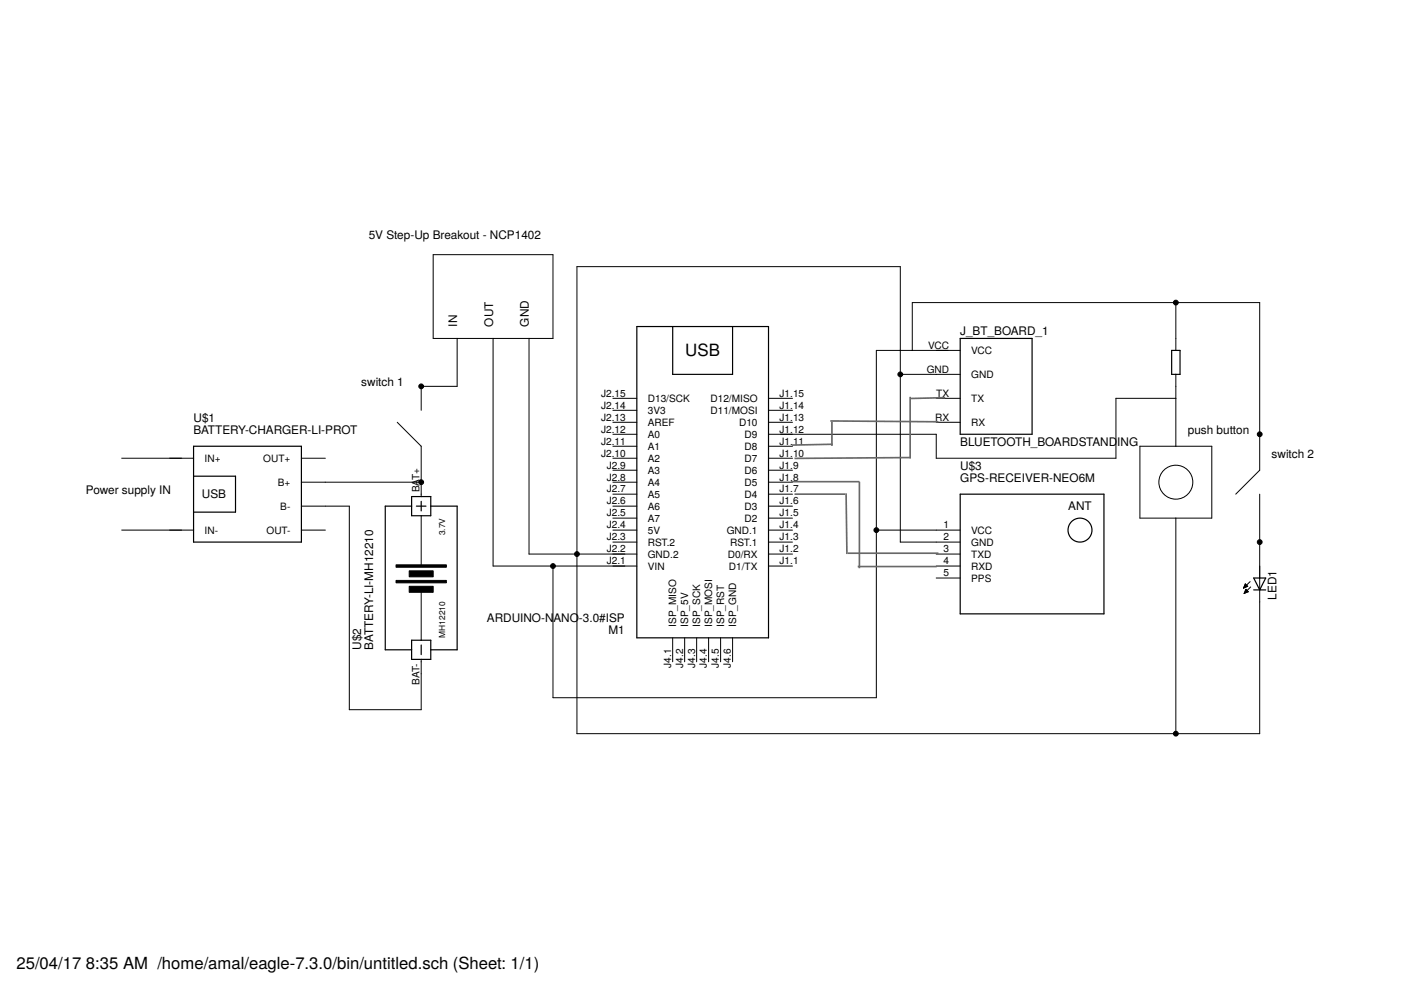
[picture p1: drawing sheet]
<svg xmlns="http://www.w3.org/2000/svg" width="297mm" height="210mm" viewBox="0 0 297 210" stroke-linecap="round" stroke-linejoin="round" font-family="sans-serif">
<g fill="none" stroke="#000" stroke-width=".21">
<path d="M91.8 54h25.4v17.8h-25.4zM96.9 71.8v10.1h-7.6v5.1M104.5 71.8v48.2h30.5M112.2 71.8v45.7h22.8M190.9 79.4h12.7M193.4 74.3v-10.1h73.7v35.5l-5.1 5.1M203.6 74.3h-17.8v73.6h-68.6v-27.9M249.3 64.2v10.1M249.3 79.4v15.2M25.8 97.2h15.2M63.9 97.2h5.1M84.2 89.5l5.1 5.1v10.7"/>
<path d="M129.9 99.7h5.1M129.9 97.2h5.1M129.9 94.6h5.1M129.9 92.1h5.1M129.9 89.5h5.1M129.9 87h5.1M129.9 84.5h5.1M162.9 99.7h5.1M162.9 97.2h5.1M162.9 94.6h5.1M162.9 89.5h5.1M162.9 87h5.1"/>
<path d="M162.9 84.5h5.1M198.5 89.5h5.1M198.5 84.5h5.1M241.7 94.6h15.2v15.3h-15.2zM249.3 84.5h-12.7v12.7h-38.1v-5.1h-35.6M25.8 112.4h15.2M63.9 112.4h5.1M63.9 107.3h10.2v43.2h15.2v-10.7M63.9 102.2h25.4M89.3 109.3v10.7M129.9 114.9h5.1M129.9 112.4h5.1"/>
<path d="M129.9 109.9h5.1M129.9 107.3h5.1M129.9 104.8h5.1M129.9 102.2h5.1M162.9 117.5h5.1M162.9 114.9h5.1M162.9 112.4h5.1M162.9 109.9h5.1M162.9 107.3h5.1M162.9 104.8h5.1M162.9 102.2h5.1M185.8 112.4h17.8"/>
<path d="M198.5 117.5h5.1M249.3 109.9v45.7M267.1 104.8v50.8h-144.8v-99.1h68.6v58.4h12.7M89.3 125.6v10.1M142.6 135.2v5.1M145.2 135.2v5.1M147.7 135.2v5.1M150.2 135.2v5.1M152.8 135.2v5.1M155.3 135.2v5.1M162.9 120h5.1M198.5 120h5.1"/>
<path d="M198.5 122.6h5.1M263.7 124.7h.1M263.7 124.5h.3M263.8 124.4h.5M263.8 125.8h.2M263.8 124.3h.7M263.9 124.2h.5M263.9 125.6h.4M263.9 125.5h.7M263.9 124.1h.4M264 124h.2M264 125.4h.6"/>
<path d="M264 123.8h.1M264 125.3h.5M264 123.8l-.3 .9M264 123.8l.5 .5-.8 .4M264.1 125.1h.3M264.1 125h.1M264.2 124.9l.5 .6-.9 .3zM265 123.3l-1.3 1.4M265.2 124.4l-1.4 1.4"/>
<circle cx="249.3" cy="102.2" r="3.6"/>
</g>
<g fill="none" stroke="#000" stroke-width=".25">
<path d="M135 69.2h27.9v66h-27.9zM142.6 69.2v10.2h12.7v-10.2M203.6 71.8h15.2v20.3h-15.2zM248.4 74.3h1.8v5.1h-1.8zM41 94.6h22.9v20.3h-22.9zM41 101h8.9v7.6h-8.9M87.3 107.3h-5.6v30.5h5.6M87.3 105.3h4v4h-4zM88.3 107.3h2M89.3 106.3v2M91.3 107.3h5.6v30.5h-5.6M203.6 104.8h30.5v25.4h-30.5z"/>
<path d="M87.3 135.7h4v4.1h-4zM89.3 136.8v2M265.8 122.6h2.6l-1.3 2.5zM265.8 125.1h2.6"/>
<circle cx="229" cy="112.4" r="2.54"/>
</g>
<path d="M84 119.8h10.6v.5h-10.6zM84 123.1h10.6v.5h-10.6zM86.8 124.3h5v1.3h-5zM86.8 121h5v1.3h-5z" fill="#000" stroke="#000" stroke-width=".21"/>
<g fill="#000" stroke="#000" stroke-width=".21">
<circle cx="190.9" cy="79.4" r=".51"/>
<circle cx="249.3" cy="64.2" r=".51"/>
<circle cx="89.3" cy="81.9" r=".51"/>
<circle cx="267.1" cy="92.1" r=".51"/>
<circle cx="89.3" cy="102.2" r=".51"/>
<circle cx="122.3" cy="117.5" r=".51"/>
<circle cx="185.8" cy="112.4" r=".51"/>
<circle cx="267.1" cy="114.9" r=".51"/>
<circle cx="117.2" cy="120" r=".51"/>
<circle cx="249.3" cy="155.6" r=".51"/>
</g>
<path d="M176 89.3l23 .1M176.4 89.4v5.1M176.6 94.2l-8.7 .2M193 84.1v13.1M193.1 97l-24.6 .2M200.4 84.3l-7.4 .2M167.7 102.1h14.5v18.4M168.5 104.8h10.7M179.4 104.6l.2 12.9M179.7 117.3h19.3M181.9 120.1h16.7" fill="none" stroke="#666" stroke-width=".35"/>
<text font-size="3.6" x="145.3" y="75.6">USB</text>
<g font-size="3.5">
<text x="3.5" y="205.4">25/04/17</text>
<text x="18.2" y="205.4">8:35 AM /home/amal/eagle-7.3.0/bin/untitled.sch (Sheet: 1/1)</text>
</g>
<g font-size="2.5">
<text x="78.2" y="50.7">5V Step-Up Breakout - NCP1402</text>
<text x="96.9" y="69.2" transform="rotate(-90 96.9 69.2)">IN</text>
<text x="104.5" y="69.2" transform="rotate(-90 104.5 69.2)">OUT</text>
<text x="112.2" y="69.2" transform="rotate(-90 112.2 69.2)">GND</text>
<text x="203.6" y="71">J_BT_BOARD_1</text>
<text x="76.6" y="81.9">switch 1</text>
<text x="41" y="89.5">U$1</text>
<text x="41" y="92.1">BATTERY-CHARGER-LI-PROT</text>
<text x="203.6" y="94.6">BLUETOOTH_BOARDSTAND</text>
<text x="236.9" y="94.6">ING</text>
<text x="251.8" y="92.1">push button</text>
<text x="203.6" y="99.7">U$3</text>
<text x="269.6" y="97.2">switch 2</text>
<text x="18.2" y="104.8">Power supply IN</text>
<text x="42.8" y="105.7">USB</text>
<text x="203.6" y="102.2">GPS-RECEIVER-NEO6M</text>
<text x="226.5" y="108.2">ANT</text>
<text x="103.2" y="131.9">ARDUINO-N</text>
<text x="117.3" y="131.9">ANO</text>
<text x="122.8" y="131.9">-3.0#ISP</text>
<text x="270.6" y="127.1" transform="rotate(-90 270.6 127.1)">LED1</text>
<text x="76.6" y="137.8" transform="rotate(-90 76.6 137.8)">U$2</text>
<text x="79.1" y="137.8" transform="rotate(-90 79.1 137.8)">BATTERY-LI-MH12210</text>
<text x="129" y="134.5">M1</text>
</g>
<g font-size="2.1">
<text x="196.8" y="73.9">VCC</text>
<text x="205.9" y="75.1">VCC</text>
<text x="196.5" y="79">GND</text>
<text x="205.9" y="80.1">GND</text>
<text x="127.4" y="89.2">J2.13</text>
<text x="127.4" y="86.6">J2.14</text>
<text x="127.4" y="84.1">J2.15</text>
<text x="137.3" y="87.8">3V3</text>
<text x="137.3" y="85.2">D13/SCK</text>
<text x="150.6" y="87.8">D11/MOSI</text>
<text x="150.6" y="85.2">D12/MISO</text>
<text x="165.3" y="89.2">J1.13</text>
<text x="165.3" y="86.6">J1.14</text>
<text x="165.3" y="84.1">J1.15</text>
<text x="198.3" y="89.2">RX</text>
<text x="198.5" y="84.1">TX</text>
<text x="205.9" y="85.2">TX</text>
<text x="127.4" y="94.3">J2.11</text>
<text x="127.4" y="91.7">J2.12</text>
<text x="137.3" y="95.4">A1</text>
<text x="137.3" y="92.8">A0</text>
<text x="137.3" y="90.3">AREF</text>
<text x="156.7" y="90.3">D10</text>
<text x="157.9" y="95.4">D8</text>
<text x="157.9" y="92.8">D9</text>
<text x="165.3" y="94.3">J1.11</text>
<text x="165.3" y="91.7">J1.12</text>
<text x="205.9" y="90.3">RX</text>
<text x="43.4" y="97.9">IN+</text>
<text x="55.8" y="97.9">OUT+</text>
<text x="88.9" y="101.8" transform="rotate(-90 88.9 101.8)">T+</text>
<text x="127.4" y="96.8">J2.10</text>
<text x="128.6" y="101.9">J2.8</text>
<text x="128.6" y="99.3">J2.9</text>
<text x="137.3" y="100.5">A3</text>
<text x="137.3" y="97.9">A2</text>
<text x="157.9" y="100.5">D6</text>
<text x="157.9" y="97.9">D7</text>
<text x="165.3" y="101.9">J1.8</text>
<text x="165.3" y="99.3">J1.9</text>
<text x="165.3" y="96.8">J1.10</text>
<text x="58.9" y="103">B+</text>
<text x="88.9" y="104.4" transform="rotate(-90 88.9 104.4)">BA</text>
<text x="128.6" y="107">J2.6</text>
<text x="128.6" y="104.4">J2.7</text>
<text x="137.3" y="105.5">A5</text>
<text x="137.3" y="103">A4</text>
<text x="157.9" y="105.5">D4</text>
<text x="157.9" y="103">D5</text>
<text x="165.3" y="107">J1.6</text>
<text x="165.3" y="104.4">J1.7</text>
<text x="43.4" y="113.2">IN-</text>
<text x="56.5" y="113.2">OUT-</text>
<text x="59.4" y="108.1">B-</text>
<text x="128.6" y="112">J2.4</text>
<text x="128.6" y="109.5">J2.5</text>
<text x="137.3" y="113.2">5V</text>
<text x="137.3" y="110.6">A7</text>
<text x="137.3" y="108.1">A6</text>
<text x="154.1" y="113.2">GND.1</text>
<text x="157.9" y="110.6">D2</text>
<text x="157.9" y="108.1">D3</text>
<text x="165.3" y="112">J1.4</text>
<text x="165.3" y="109.5">J1.5</text>
<text x="200.1" y="112">1</text>
<text x="205.9" y="113.2">VCC</text>
<text x="128.6" y="119.7">J2.1</text>
<text x="128.6" y="117.1">J2.2</text>
<text x="128.6" y="114.6">J2.3</text>
<text x="137.3" y="118.2">GND.2</text>
<text x="137.3" y="115.7">RST.2</text>
<text x="154.3" y="118.2">D0/RX</text>
<text x="154.8" y="115.7">RST.1</text>
<text x="165.3" y="119.7">J1.1</text>
<text x="165.3" y="117.1">J1.2</text>
<text x="165.3" y="114.6">J1.3</text>
<text x="200.1" y="119.7">4</text>
<text x="200.1" y="117.1">3</text>
<text x="200.1" y="114.6">2</text>
<text x="205.9" y="118.2">TXD</text>
<text x="205.9" y="115.7">GND</text>
<text x="137.3" y="120.8">VIN</text>
<text x="154.6" y="120.8">D1/TX</text>
<text x="200.1" y="122.2">5</text>
<text x="205.9" y="123.3">PPS</text>
<text x="205.9" y="120.8">RXD</text>
<text x="143.4" y="132.9" transform="rotate(-90 143.4 132.9)">ISP_MISO</text>
<text x="145.9" y="132.9" transform="rotate(-90 145.9 132.9)">ISP_5V</text>
<text x="148.5" y="132.9" transform="rotate(-90 148.5 132.9)">ISP_SCK</text>
<text x="151" y="132.9" transform="rotate(-90 151 132.9)">ISP_MOSI</text>
<text x="153.6" y="132.9" transform="rotate(-90 153.6 132.9)">ISP_RST</text>
<text x="156.1" y="132.9" transform="rotate(-90 156.1 132.9)">ISP_GND</text>
<text x="142.3" y="141.6" transform="rotate(-90 142.3 141.6)">J4.1</text>
<text x="144.8" y="141.6" transform="rotate(-90 144.8 141.6)">J4.2</text>
<text x="147.4" y="141.6" transform="rotate(-90 147.4 141.6)">J4.3</text>
<text x="149.9" y="141.6" transform="rotate(-90 149.9 141.6)">J4.4</text>
<text x="152.4" y="141.6" transform="rotate(-90 152.4 141.6)">J4.5</text>
<text x="155" y="141.6" transform="rotate(-90 155 141.6)">J4.6</text>
<text x="88.9" y="145.1" transform="rotate(-90 88.9 145.1)">BAT-</text>
</g>
<g font-size="1.8">
<text x="94.4" y="113.5" transform="rotate(-90 94.4 113.5)">3.7V</text>
<text x="94.4" y="135.2" transform="rotate(-90 94.4 135.2)">MH12210</text>
</g>
</svg>
